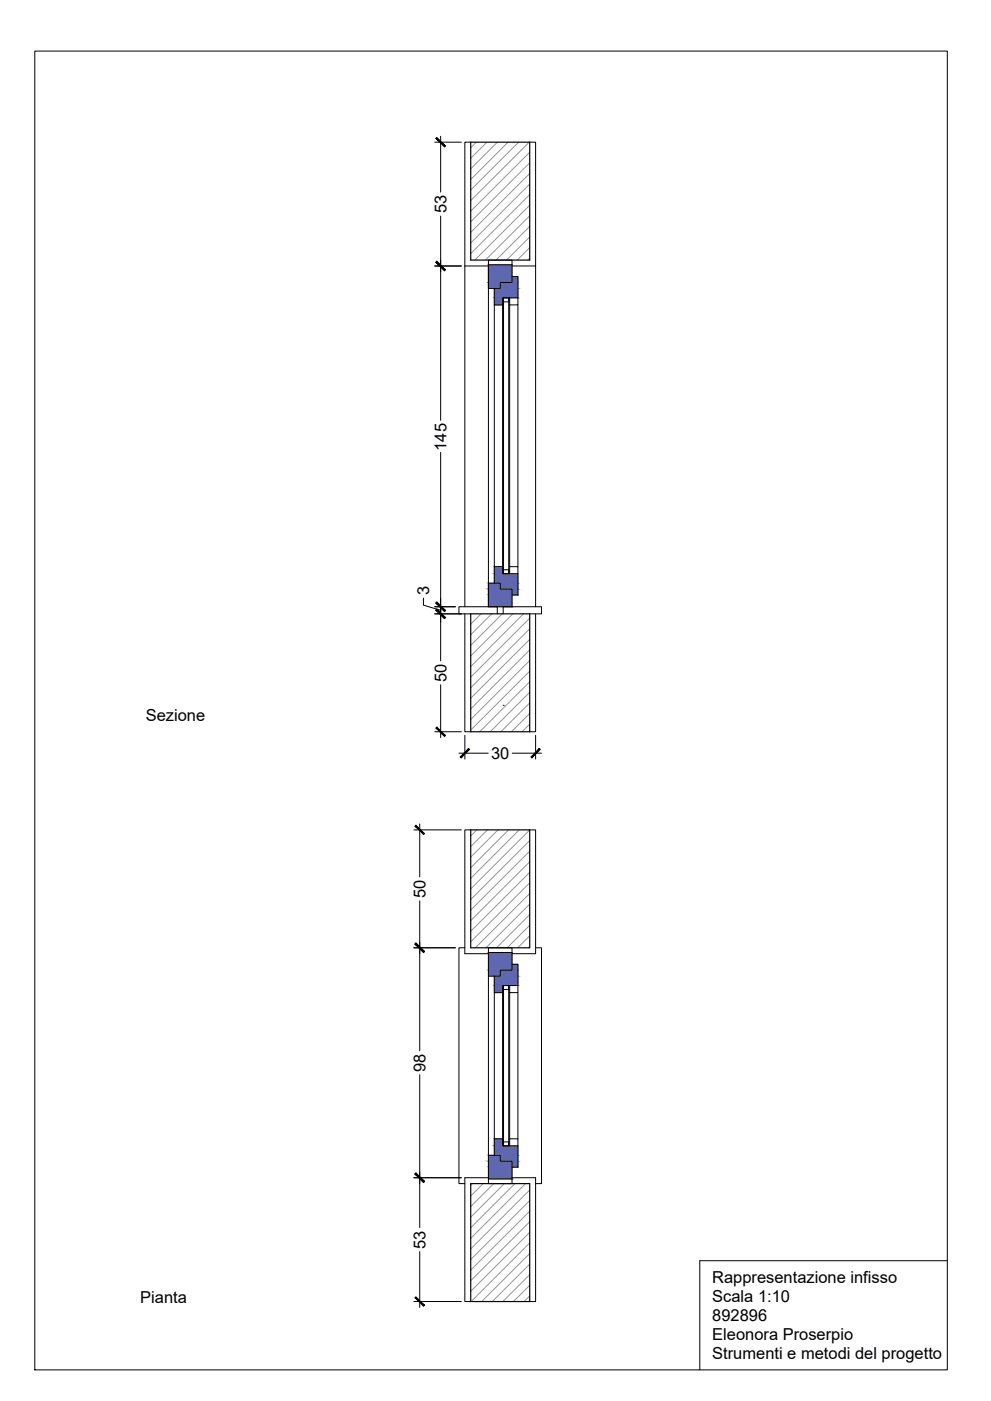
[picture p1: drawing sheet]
<svg xmlns="http://www.w3.org/2000/svg" width="420mm" height="594mm" viewBox="0 0 420 594" stroke-linecap="round" stroke-linejoin="round" font-family="sans-serif">
<!-- layer: vetro -->
<g fill="none" stroke="#939598" stroke-width=".42">
<path d="M201.9 60.3l-2.3 2.3M206.4 60.3l-6.8 6.8M210.9 60.3l-11.3 11.3M215.4 60.3l-15.8 15.8M219.9 60.3l-20.3 20.3M224.4 60.3l-24.8 24.8M224.6 64.6l-25 25M224.6 69.1l-25 25M224.6 73.6l-25 24.9M224.6 78l-25 25M224.6 82.5l-25 25M224.6 87l-23.3 23.3"/>
<path d="M224.6 91.5l-18.8 18.8M224.6 96l-14.3 14.3M224.6 100.5l-9.8 9.8M224.6 105l-5.3 5.3M224.6 109.5l-.8 .8M204 260.3l-4.4 4.4M208.5 260.3l-8.9 8.9M213 260.3l-13.4 13.4M217.4 260.3l-17.8 17.9M221.9 260.3l-22.3 22.3M224.6 262.1l-25 25M224.6 266.6l-25 25"/>
<path d="M224.6 271.1l-25 25M224.6 275.6l-25 25M224.6 280.1l-25 25M224.6 284.6l-25 25M224.6 289.1l-21.2 21.2M224.6 293.6l-16.7 16.7M224.6 298.1l-12.2 12.2M224.6 302.5l-7.8 7.8M224.6 307l-3.3 3.3M202.2 351.9l-2.6 2.6M206.7 351.9l-7.1 7.1M211.1 351.9l-11.5 11.6"/>
<path d="M215.6 351.9l-16 16.1M220.1 351.9l-20.5 20.5M224.6 351.9l-25 25M224.6 356.4l-25 25M224.6 360.9l-25 25M224.6 365.4l-25 25M224.6 369.9l-25 25M224.6 374.4l-25 25M224.6 378.9l-23 23M224.6 383.4l-18.6 18.5M224.6 387.9l-14.1 14M224.6 392.4l-9.6 9.5"/>
<path d="M224.6 396.8l-5.1 5.1M224.6 401.3l-.6 .6M200.3 501.9l-.7 .8M204.8 501.9l-5.2 5.2M209.3 501.9l-9.7 9.7M213.8 501.9l-14.2 14.2M218.3 501.9l-18.7 18.7M222.8 501.9l-23.2 23.2M224.6 504.6l-25 25M224.6 509.1l-25 25M224.6 513.6l-25 25M224.6 518.1l-25 25"/>
<path d="M224.6 522.6l-25 25M224.6 527.1l-24.9 24.8M224.6 531.5l-20.4 20.4M224.6 536l-15.9 15.9M224.6 540.5l-11.4 11.4M224.6 545l-6.9 6.9M224.6 549.5l-2.4 2.4"/>
</g>
<g fill="#5e67af" stroke="#5e67af" stroke-width=".42">
<path d="M217.1 117.3l2.5 2.5v-2.5zM217.1 117.3l2.5 2.5h-2.5z"/>
<path d="M207.1 112.3l10 7.5v-7.5zM207.1 112.3l10 7.5h-10z"/>
<path d="M212.1 119.8l7.5 2.5v-2.5zM212.1 119.8l7.5 2.5h-7.5z"/>
<path d="M207.1 119.8l5 2.5v-2.5zM207.1 119.8l5 2.5h-5z"/>
<path d="M209.6 122.3l10 4v-4zM209.6 122.3l10 4h-10z"/>
<path d="M209.6 126.3l3.5 3v-3zM209.6 126.3l3.5 3h-3.5z"/>
<path d="M209.6 240.3l3.5 3v-3zM209.6 240.3l3.5 3h-3.5z"/>
<path d="M209.6 243.3l10 4v-4zM209.6 243.3l10 4h-10z"/>
<path d="M212.1 247.3l7.5 2.5v-2.5zM212.1 247.3l7.5 2.5h-7.5z"/>
<path d="M207.1 247.3l5 2.5v-2.5zM207.1 247.3l5 2.5h-5z"/>
<path d="M217.1 249.8l2.5 2.5v-2.5zM217.1 249.8l2.5 2.5h-2.5z"/>
<path d="M207.1 249.8l10 2.5v-2.5zM207.1 249.8l10 2.5h-10z"/>
<path d="M207.1 252.3l10 5v-5zM207.1 252.3l10 5h-10z"/>
<path d="M217.1 408.9l2.5 2.5v-2.5zM217.1 408.9l2.5 2.5h-2.5z"/>
<path d="M207.1 403.9l10 7.5v-7.5zM207.1 403.9l10 7.5h-10z"/>
<path d="M212.1 411.4l7.5 2.5v-2.5zM212.1 411.4l7.5 2.5h-7.5z"/>
<path d="M207.1 411.4l5 2.5v-2.5zM207.1 411.4l5 2.5h-5z"/>
<path d="M209.6 413.9l10 4v-4zM209.6 413.9l10 4h-10z"/>
<path d="M209.6 417.9l3.5 3v-3zM209.6 417.9l3.5 3h-3.5z"/>
<path d="M209.6 482.9l3.5 3v-3zM209.6 482.9l3.5 3h-3.5z"/>
<path d="M209.6 485.9l10 4v-4zM209.6 485.9l10 4h-10z"/>
<path d="M212.1 489.9l7.5 2.5v-2.5zM212.1 489.9l7.5 2.5h-7.5z"/>
<path d="M207.1 489.9l5 2.5v-2.5zM207.1 489.9l5 2.5h-5z"/>
<path d="M217.1 492.4l2.5 2.5v-2.5zM217.1 492.4l2.5 2.5h-2.5z"/>
<path d="M207.1 492.4l10 2.5v-2.5zM207.1 492.4l10 2.5h-10z"/>
<path d="M207.1 494.9l10 5v-5zM207.1 494.9l10 5h-10z"/>
</g>
<!-- layer: MURO -->
<path d="M199.6 60.3h25v50h-25zM199.6 260.3h25v50h-25zM199.6 351.9h25v50h-25zM199.6 501.9h25v50h-25z" fill="none" stroke="#000" stroke-width=".5"/>
<!-- layer: vetro -->
<g fill="none" stroke="#000" stroke-width=".42">
<path d="M186.8 57.8v23.7M184.3 60.3h11.3M199.6 60.3h-2.5v52.5h10M224.6 60.3h2.5v52.5h-10M186.8 91.6v86.6M184.3 112.8h11.3M213.1 129.3v111M213.5 126.3v117M215.7 126.3v117M216.1 129.3v111M186.8 191.9v88.3M179.5 253.6v3l7.3 2.2"/>
<path d="M184.3 257.3h8.8M184.3 260.3h11.3M197.1 260.3v50h2.5M227.1 260.3v50h-2.5M186.8 290.4v22.4M184.3 310.3h11.3M194.6 319.4h12.4M197.1 311.8v10.1M217.2 319.4h12.4M227.1 311.8v10.1M175.5 351.9h20.1M178 349.4v22.4"/>
<path d="M199.6 351.9h-2.5v52.5h10M224.6 351.9h2.5v52.5h-10M178 382v63.6M175.5 401.9h17.6M213.5 417.9v68M215.7 417.9v68M213.1 420.9v62M216.1 420.9v62M178 455.7v64.9M175.5 499.4h20.1M207.1 499.4h-10v52.5h2.5M217.1 499.4h10v52.5h-2.5"/>
<path d="M178 530.7v23.7M401.6 534.6h-104.9v46.3M175.5 551.9h20.1"/>
</g>
<!-- layer: LINEE PROIETTATE -->
<path d="M197.1 112.8v144.5M207.1 112.3v145M227.1 112.8v144.5M209.6 129.3v111M219.6 129.3v111M213.3 299.1h.1M197.1 401.9h-2.5v100h2.5M207.1 413.9v76M227.1 401.9h2.5v100h-2.5M209.6 420.9v62M219.6 420.9v62" fill="none" stroke="#000" stroke-width=".42"/>
<!-- layer: davanzale -->
<path d="M199.6 260.3h-5v-3h16.2v3M213.3 260.3v-3h16.3v3h-5" fill="none" stroke="#000" stroke-width=".42"/>
<!-- layer: telaio -->
<path d="M207.1 112.3h10v7.5h-5v2.5h-5zM217.1 117.3h2.5v9h-6.5v3h-3.5v-7M216.1 126.3v3h3.5v-3M207.1 247.3h5v2.5h5v7.5h-10zM209.6 247.3v-7h3.5v3h6.5v9h-2.5M216.1 243.3v-3h3.5v3M207.1 403.9h10v7.5h-5v2.5h-5zM216.1 417.9v3h3.5v-3M217.1 408.9h2.5v9h-6.5v3h-3.5v-7M207.1 489.9h5v2.5h5v7.5h-10zM209.6 489.9v-7h3.5v3h6.5v9h-2.5M216.1 485.9v-3h3.5v3" fill="none" stroke="#000" stroke-width=".42"/>
<!-- layer: controtelaio -->
<path d="M207.1 112.3v-2h10v2M207.1 403.9v-2h10v2M207.1 499.9v2h10v-2" fill="none" stroke="#000" stroke-width=".42"/>
<!-- layer: quadratino -->
<path d="M213.5 126.3h2.2v1.7h-2.2zM213.5 241.6h2.2v1.7h-2.2zM213.5 417.9h2.2v1.7h-2.2zM213.5 484.2h2.2v1.7h-2.2z" fill="none" stroke="#000" stroke-width=".42"/>
<!-- layer: 0 -->
<path d="M14.7 21.7h386.9v559.2h-386.9z" fill="none" stroke="#000" stroke-width=".42"/>
<g fill="#000" stroke="#000" stroke-width=".42">
<path d="M184.8 58.7l3.6 3.6 .4-.4zM185.2 58.3l3.6 3.6-4-3.2z"/>
<path d="M185.2 110.8l-.4 .4 4 3.2zM184.8 111.2l4 3.2-.4 .4z"/>
<path d="M184.8 111.2l3.6 3.6 .4-.4zM184.8 111.2l.4-.4 3.6 3.6z"/>
<path d="M185.2 255.3l-.4 .4 4 3.2zM184.8 255.7l4 3.2-.4 .4z"/>
<path d="M185.2 255.3l-.4 .4 4 3.2zM184.8 255.7l4 3.2-.4 .4z"/>
<path d="M184.8 258.7l3.6 3.6 .4-.4zM184.8 258.7l.4-.4 3.6 3.6z"/>
<path d="M184.8 258.7l3.6 3.6 .4-.4zM184.8 258.7l.4-.4 3.6 3.6z"/>
<path d="M185.2 308.3l-.4 .4 4 3.2zM184.8 308.7l4 3.2-.4 .4z"/>
<path d="M198.7 317.4l-3.2 4 3.6-3.6zM198.7 317.4l-3.2 4-.4-.4z"/>
<path d="M225.1 321l.4 .4 3.2-4zM228.7 317.4l.4 .4-3.6 3.6z"/>
<path d="M176 350.3l3.6 3.6 .3-.4zM176 350.3l.3-.4 3.6 3.6z"/>
<path d="M176.3 399.9l-.3 .4 3.9 3.2zM176 400.3l3.9 3.2-.3 .4z"/>
<path d="M176 400.3l3.6 3.6 .3-.4zM176 400.3l.3-.4 3.6 3.6z"/>
<path d="M176.3 497.4l-.3 .4 3.9 3.2zM176 497.8l3.9 3.2-.3 .4z"/>
<path d="M176 497.8l3.6 3.6 .3-.4zM176 497.8l.3-.4 3.6 3.6z"/>
<path d="M176 550.3l3.9 3.2-3.6-3.6zM176 550.3l3.9 3.2-.3 .4z"/>
</g>
<g font-size="7">
<text x="189.3" y="90.4" transform="rotate(-90 189.3 90.4)">53</text>
<text x="189.3" y="191.1" transform="rotate(-90 189.3 191.1)">145</text>
<text x="182" y="252.4" transform="rotate(-90 182 252.4)">3</text>
<text x="189.3" y="289.2" transform="rotate(-90 189.3 289.2)">50</text>
<text x="61.8" y="305.8">Sezione</text>
<text x="208.2" y="321.8">30</text>
<text x="180.4" y="380.8" transform="rotate(-90 180.4 380.8)">50</text>
<text x="180.4" y="454.5" transform="rotate(-90 180.4 454.5)">98</text>
<text x="180.4" y="529.5" transform="rotate(-90 180.4 529.5)">53</text>
<text x="302" y="544.2">Rappresentazione infisso</text>
<text x="59.5" y="552.6">Pianta</text>
<text x="302" y="552.3">Scala 1:10</text>
<text x="302" y="560.3">892896</text>
<text x="302" y="568.3">Eleonora Proserpio</text>
<text x="302" y="576.3">Strumenti e metodi del progetto</text>
</g>
</svg>
